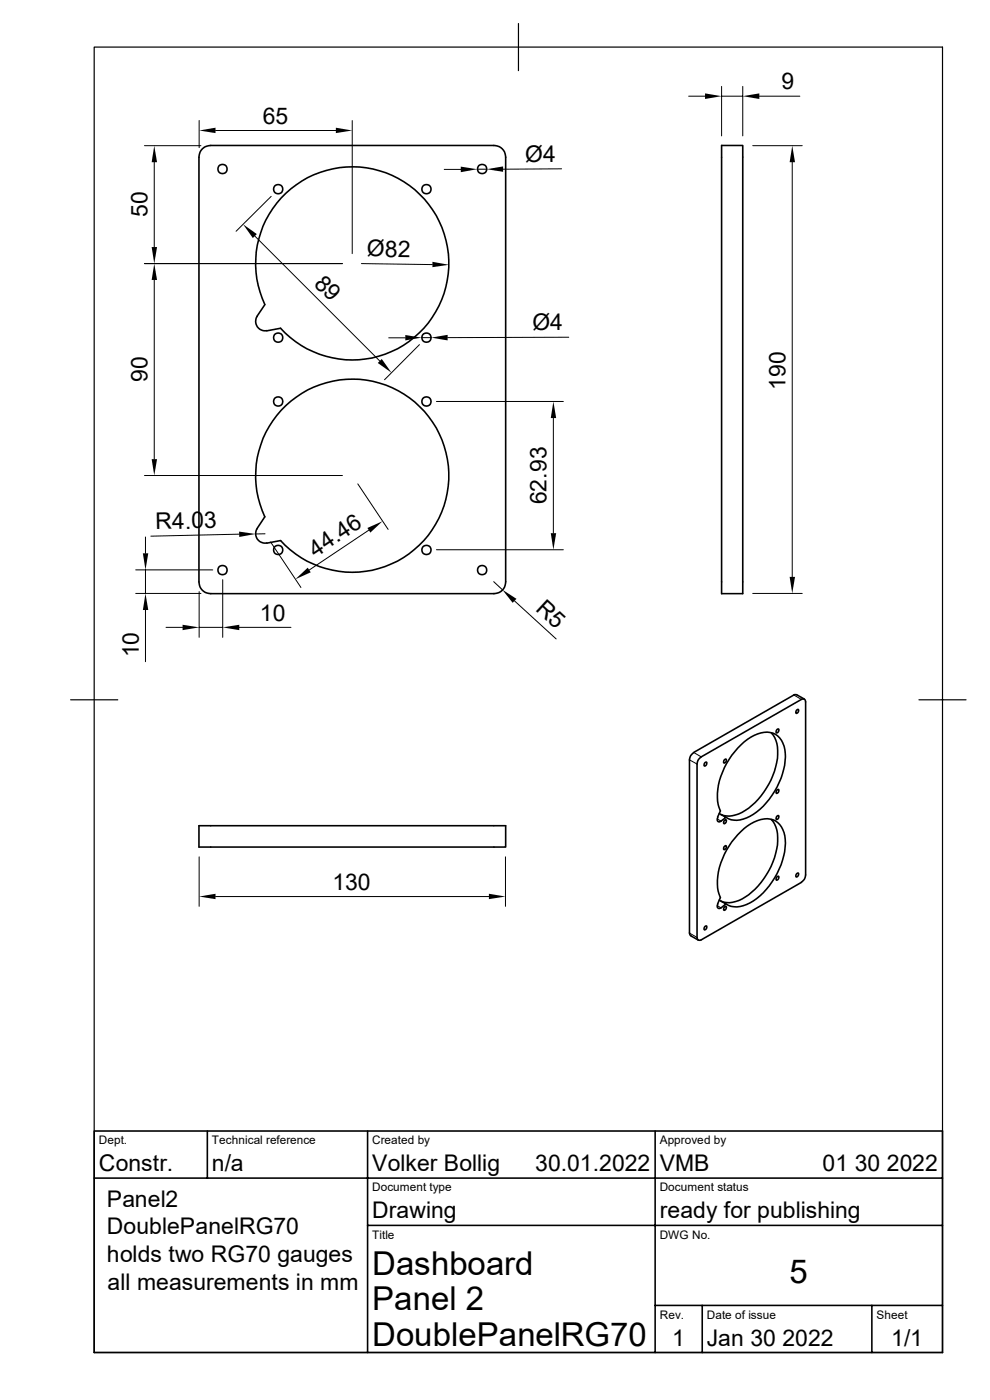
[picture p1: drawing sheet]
<svg xmlns="http://www.w3.org/2000/svg" width="210mm" height="297mm" viewBox="0 0 210 297" stroke-linecap="round" stroke-linejoin="round" font-family="sans-serif">
<g fill="none" stroke="#000" stroke-width=".34">
<path d="M42.9 31.6l.7-.5 1.1-.2h60.1a2.46 2.46 0 0 1 2.5 2.5v90a2.46 2.46 0 0 1-2.5 2.5h-60.1a2.46 2.46 0 0 1-2.5-2.5v-90l.3-1.2zM153.1 30.9h4.5v95h-4.5zM56.2 64.6a20.5 20.5 0 0 1 18.3-29.2 20.5 20.5 0 0 1 19 28.7 20.5 20.5 0 0 1-34 5.5l-2.9 .5a1.98 1.98 0 0 1-2-.8 1.98 1.98 0 0 1 0-2.2M56.2 64.6l-1.7 2.5M54.5 112.1l1.7-2.5a20.5 20.5 0 0 1 18.3-29.1 20.5 20.5 0 0 1 19 28.7 20.5 20.5 0 0 1-34 5.5l-2.9 .5M54.6 112.1a1.98 1.98 0 0 0 0 2.2 1.98 1.98 0 0 0 2 .9M147.2 159.7l-.7 .6-.2 .9v36.8l.3 .5M163.6 155.5a7.5 7.5 0 0 1 .9 7.2 15.5 15.5 0 0 1-7.8 10 4.6 4.6 0 0 1-3.7 .1M164.9 154.7l.2-.1a.42 .42 0 0 1 .1 .6 .42 .42 0 0 1-.6 .2zM169.1 150.6l.1-.1a.42 .42 0 0 1 .1 .5 .42 .42 0 0 1-.5 .2zM170.6 148.3l-1.6-.9h-.4l-21.4 12.2M42.2 175.2h65.1v4.5h-65.1z"/>
<path d="M149.6 161.8l.2-.1a.42 .42 0 0 1 .1 .5 .42 .42 0 0 1-.5 .2zM152.2 173.4l.6-1.4a11 11 0 0 1 .9-9.1 13.7 13.7 0 0 1 7.7-7.4 3.9 3.9 0 0 1 5.1 3.5 15.3 15.3 0 0 1-5.3 12.7 7.4 7.4 0 0 1-6.1 2.2l-1.1-.5M152.6 172.6l1.4 .8-1 .8a.53 .53 0 0 1-.8 0 .53 .53 0 0 1 .1-.8M153.8 174l.1-.1a.42 .42 0 0 1 .1 .5 .42 .42 0 0 1-.5 .2zM153.8 179.5l.1-.1a.42 .42 0 0 1 .1 .5 .42 .42 0 0 1-.5 .2zM153.8 161.1l.1-.1a.42 .42 0 0 1 .1 .6 .42 .42 0 0 1-.5 .2zM163.6 173.9a7.5 7.5 0 0 1 .9 7.2 15.5 15.5 0 0 1-7.8 10 4.6 4.6 0 0 1-3.7 .1M164.9 167.6l.2-.1a.42 .42 0 0 1 .1 .5 .42 .42 0 0 1-.6 .2zM164.9 173.1l.2-.1a.42 .42 0 0 1 .1 .6 .42 .42 0 0 1-.6 .1zM146.6 198.5l1.5 .9M149.6 196.5l.2-.1a.42 .42 0 0 1 .1 .6 .42 .42 0 0 1-.5 .1zM152.3 191.8a.53 .53 0 0 0-.1 .7 .53 .53 0 0 0 .8 .1"/>
<path d="M152.6 191l1.4 .8-1 .8M153.8 192.4l.1-.1a.42 .42 0 0 1 .1 .5 .42 .42 0 0 1-.5 .2zM154 191.8a4.7 4.7 0 0 0 5.1-.2 15.8 15.8 0 0 0 7.5-13.5 4.1 4.1 0 0 0-4.5-4.4 10.9 10.9 0 0 0-6.9 4.9 13.9 13.9 0 0 0-2.8 10.5l.4 1.3-.6 1.4M164.9 186l.2-.1a.42 .42 0 0 1 .1 .5 .42 .42 0 0 1-.6 .2zM169.1 185.3l.1-.1a.42 .42 0 0 1 .1 .5 .42 .42 0 0 1-.5 .2zM170 187.2l.6-.7 .3-.9v-36.7a.55 .55 0 0 0-.3-.6 .55 .55 0 0 0-.6 .1l-21.2 12.2-.7 .6-.2 .9v36.8a.55 .55 0 0 0 .2 .5 .55 .55 0 0 0 .7 0l21.2-12.2M20 239.9h179.9v47h-179.9zM44 239.9v10M78 239.9v47M139 239.9v47M20 249.9h179.9M78 260h121.9"/>
<path d="M139 276.9h60.9M149 276.9v10M185 276.9v10"/>
<circle cx="47.2" cy="35.8" r=".98"/>
<circle cx="102.3" cy="35.8" r=".98"/>
<circle cx="59" cy="40.1" r=".98"/>
<circle cx="90.5" cy="40.1" r=".98"/>
<circle cx="59" cy="71.6" r=".98"/>
<circle cx="90.5" cy="71.6" r=".98"/>
<circle cx="59" cy="85.2" r=".98"/>
<circle cx="90.5" cy="85.2" r=".98"/>
<circle cx="59" cy="116.7" r=".98"/>
<circle cx="90.5" cy="116.7" r=".98"/>
<circle cx="47.2" cy="120.9" r=".98"/>
<circle cx="102.3" cy="120.9" r=".98"/>
</g>
<g fill="none" stroke="#000" stroke-width=".21">
<path d="M153.1 18.3v10.5M157.6 18.3v10.5M30.6 30.9h12M32.7 34.4v18M42.2 25.6v5.7M45.7 27.7h25.5M74.7 25.6v28.2M94.2 35.9h3.5M101.2 35.9h2.1M119.1 35.8l-12.4 .1M146.1 20.4h3.5M153.1 20.4h4.5"/>
<path d="M159.7 30.9h10.5M161.1 20.4h8.6M168.1 34.4v88M30.6 55.9h42M32.7 59.4v38M54.1 50.1l26.5 26.5M57.5 41.7l-7.4 7.4M76.7 55.9l15 .2M82.5 71.7h3.5M89 73.1l-7.4 7.5M89.5 71.6h2M120.6 71.5l-25.6 .1"/>
<path d="M92.6 85.2h26.9M117.4 88.7v24.4M30.6 100.9h42M30.9 113.9v3.5M50.7 113.3l-18.7 .4M56.2 113.2l-2 .1M57.4 115l6.4 9.6M75.9 102.7l6.4 9.6M78.2 112.5l-12.6 8.4M92.6 116.6h26.9M28.8 125.9h13.8M28.8 120.9h16.3"/>
<path d="M30.9 120.9v5M30.9 129.4v11M35.2 133.1h3.5M42.2 125.5v9.7M42.2 133.1h5M47.2 123v12.2M50.8 133.1h10.9M104.7 123.4l1.9 1.7M109.1 127.5l8.9 8.1M159.7 125.9h10.5M147.2 159.6l1.6 1M168.4 147.4l1.6 1"/>
<path d="M146.3 161.2l1.6 .9M152.1 173.7l.9 .5M42.2 181.8v10.5M45.7 190.2h58M107.2 181.8v10.5M146.3 198l1.6 .9M152.1 192.1l.9 .5"/>
</g>
<path d="M20 10h179.9v276.9h-179.9zM110 5v10M15 148.5h10M194.9 148.5h10" fill="none" stroke="#000" stroke-width=".25"/>
<g fill="#000">
<path d="M149.6 19.8l3.5 .6-3.5 .6zM157.6 20.4l3.5-.6v1.2zM32.7 30.9l.6 3.5h-1.1zM42.2 27.7l3.5-.6v1.1zM71.2 27.1l3.5 .6-3.5 .5zM97.7 35.3l3.5 .6-3.5 .6zM103.3 35.9l3.4-.6v1.1zM168.1 30.9l.6 3.5h-1.2zM32.7 55.9l.6 3.5h-1.1zM32.2 52.4h1.1l-.6 3.5zM51.6 47.6l2.9 2.1-.9 .8zM91.7 55.5l3.5 .7-3.5 .5z"/>
<path d="M81 76.2l2.1 2.9-3-2.1zM86 71.1l3.5 .5-3.5 .6zM91.5 71.6l3.5-.6v1.2zM32.2 97.4h1.1l-.6 3.5zM117.4 85.2l.6 3.5h-1.2zM30.3 117.4h1.2l-.6 3.5zM50.7 112.8l3.5 .5-3.4 .6zM77.9 112l3.3-1.4-2.6 2.4zM116.8 113.1h1.2l-.6 3.5zM30.9 125.9l.6 3.5h-1.2zM38.7 132.5l3.5 .6-3.5 .6zM47.2 133.1l3.6-.6v1.2z"/>
<path d="M62.7 122.9l2.6-2.5 .6 1zM106.6 125.1l3 1.9-.8 .9zM167.5 122.4h1.2l-.6 3.5zM42.2 190.2l3.5-.6v1.2zM103.7 189.6l3.5 .6-3.5 .6z"/>
</g>
<g font-size="7">
<text x="79" y="270.5">Dashboard</text>
<text x="167.5" y="272.2">5</text>
<text x="79" y="278">Panel 2</text>
<text x="79" y="285.5">DoublePanelRG70</text>
</g>
<g font-size="4.9">
<text x="165.8" y="19">9</text>
<text x="55.8" y="26.2">65</text>
<text x="111.4" y="34.3">Ø4</text>
<text x="31.3" y="46.1" transform="rotate(-90 31.3 46.1)">50</text>
<text x="77.9" y="54.4" transform="rotate(1 77.9 54.4)">Ø82</text>
<text x="66.4" y="60.4" transform="rotate(45 66.4 60.4)">89</text>
<text x="112.9" y="70">Ø4</text>
<text x="31.3" y="81.1" transform="rotate(-90 31.3 81.1)">90</text>
<text x="166.6" y="82.6" transform="rotate(-90 166.6 82.6)">190</text>
<text x="116" y="107" transform="rotate(-90 116 107)">62.93</text>
<text x="33" y="112.3" transform="rotate(-1 33 112.3)">R4.03</text>
<text x="66.9" y="118.3" transform="rotate(-34 66.9 118.3)">44.46</text>
<text x="55.1" y="131.7">10</text>
<text x="113.5" y="129.5" transform="rotate(43 113.5 129.5)">R5</text>
<text x="29.4" y="139.5" transform="rotate(-90 29.4 139.5)">10</text>
<text x="70.5" y="188.7">130</text>
<text x="21" y="248.5">Constr.</text>
<text x="45" y="248.5">n/a</text>
<text x="79" y="248.5">Volker Bollig</text>
<text x="113.5" y="248.5">30.01.2022</text>
<text x="140" y="248.5">VMB</text>
<text x="174.5" y="248.5">01 30 2022</text>
<text x="22.6" y="256">Panel2</text>
<text x="22.6" y="261.9">DoublePanelRG70</text>
<text x="79" y="258.4">Drawing</text>
<text x="140" y="258.4">ready for publishing</text>
<text x="22.7" y="267.8">holds two RG70 gauges</text>
<text x="22.8" y="273.6">all measurements in mm</text>
<text x="142.6" y="285.6">1</text>
<text x="149.9" y="285.5">Jan 30 2022</text>
<text x="189.1" y="285.6">1/1</text>
</g>
<g font-size="2.5">
<text x="21" y="242.7">Dept.</text>
<text x="45" y="242.7">Technical reference</text>
<text x="78.9" y="242.7">Created by</text>
<text x="140" y="242.7">Approved by</text>
<text x="79" y="252.8">Document type</text>
<text x="139.9" y="252.8">Document status</text>
<text x="79" y="262.8">Title</text>
<text x="139.9" y="262.8">DWG No.</text>
<text x="140" y="279.7">Rev.</text>
<text x="149.9" y="279.7">Date of issue</text>
<text x="186" y="279.7">Sheet</text>
</g>
</svg>
